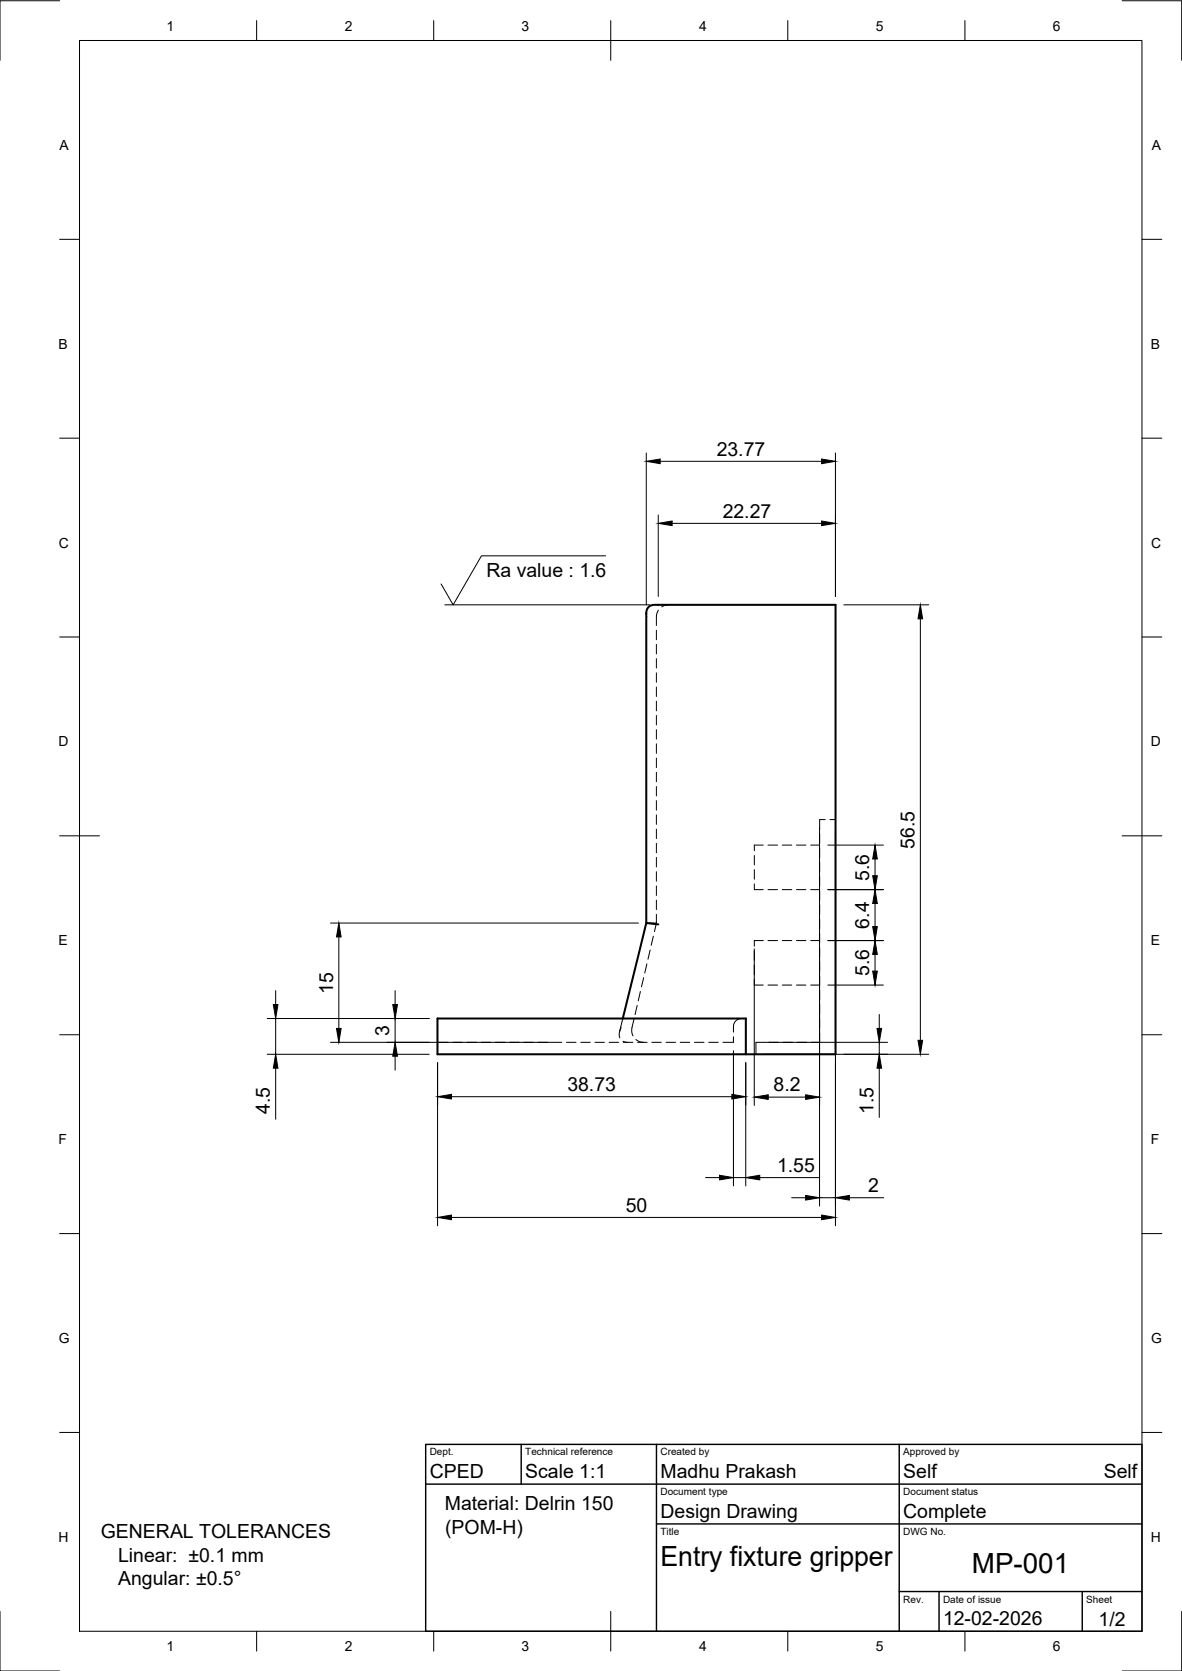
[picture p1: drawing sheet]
<svg xmlns="http://www.w3.org/2000/svg" width="297mm" height="420mm" viewBox="0 0 297 420" stroke-linecap="round" stroke-linejoin="round" font-family="sans-serif">
<!-- layer: Hidden -->
<g fill="none" stroke="#000" stroke-width=".25">
<path d="M162.4 154.2l.1 .9M165 158.5v2.3M165.5 153.4l-.2 .3a6.1 6.1 0 0 0-.3 3.6M168 152.1l-1 .1-.7 .4M165 162v2.4M165 165.6v2.4M165 169.2v2.4M165 172.7v2.4M165 176.3v2.4M165 179.9v2.4M165 183.5v2.3M165 187v2.4"/>
<path d="M165 190.6v2.4M165 194.2v2.4M165 197.8v2.3M165 201.3v2.4M165 204.9v2.4M165 208.5v2.3M165 212v2.4M165 215.6v2.4M165 219.2v2.4M189.6 218.7v2.4M189.6 215.1v2.4M191.8 212.5h-2.2v1.4"/>
<path d="M193 212.5h2.4M196.6 212.5h2.4M200.2 212.5h2.3M203.7 212.5h2.3M206 209.7v2.4M206 213.3v2.3M206 216.8v2.4M207.4 206.1h-1.4v2.4M208.6 206.1h1.4M162.5 232.1h2.5M163.4 238.9l-.6 2.3M164.2 235.4l-.6 2.3"/>
<path d="M165 229.9v2.2l-.5 2.1M165 222.8v2.3M165 226.3v2.4M189.6 222.3v1.4h2.2M189.6 239.1v2.4M191.8 236.5h-2.2v1.4M193 223.7h2.4M193 236.5h2.4M196.6 223.7h2.4M196.6 236.5h2.4M200.2 223.7h2.3M200.2 236.5h2.3"/>
<path d="M203.7 223.7h2.3M203.7 236.5h2.3M206 220.4v2.4M206 224v2.4M206 227.5v2.4M206 231.1v2.4M206 234.7v2.4M206 238.3v2.3M156.1 258.4a2.98 2.98 0 0 0-.3 2.6M156.5 256.1l-.8 3.3M159.3 256.3a6.1 6.1 0 0 0-.5 3.6l.3 .6M160.1 252.8l-.5 2.3"/>
<path d="M160.9 249.3l-.5 2.3M161.8 245.8l-.6 2.3M162.6 242.4l-.6 2.3M186.4 256.1l-.9 .2-.9 .7-.3 .8v1.7M189.6 246.3v1.4h2.2M189.6 242.7v2.4M193 247.7h2.4M196.6 247.7h2.4M200.2 247.7h2.3M203.7 247.7h2.3M206 259.7v2.4h-2.1M206 241.8v2.4"/>
<path d="M206 245.4v2.4M206 249v2.4M206 252.5v2.4M206 256.1v2.4M109.9 262.1h2.7M113.8 262.1h2.4M117.3 262.1h2.4M120.9 262.1h2.4M124.5 262.1h2.4M128.1 262.1h2.4M131.7 262.1h2.3M135.2 262.1h2.4"/>
<path d="M138.8 262.1h2.4M142.4 262.1h2.4M145.9 262.1h2.4M149.5 262.1h2.4M153.1 262.1h2.4M156.5 261.8l1.2 .3M156.7 262.1h2.3M159.8 261.4l1 .5 .9 .2M160.2 262.1h2.4M163.8 262.1h2.4M167.4 262.1h2.4M170.9 262.1h2.4"/>
<path d="M174.5 262.1h2.4M178.1 262.1h2.4M184.3 260.7v1.4h-2.6M192 262.1h-2v3M193.2 262.1h2.4M196.8 262.1h2.4M200.3 262.1h2.4"/>
</g>
<!-- layer: Visible -->
<path d="M162.4 232.1l3 .3M109.9 256.1h77.5v9h-77.5zM156.5 256.1l5.9-24v-78.1l.3-.9a1.99 1.99 0 0 1 1.8-1h45.5v113h-22.6" fill="none" stroke="#000" stroke-width=".51"/>
<!-- layer: BORDER -->
<g fill="none" stroke="#000" stroke-width=".25">
<path d="M15 .2h-15v15M20 10.2h267v400h-267zM64.5 5.2v5M109 5.2v5M153.5 5.2v10M198 5.2v5M242.5 5.2v5M282 .2h15v15M15 60.2h5M287 60.2h5M15 110.2h5M287 110.2h5"/>
<path d="M15 160.2h5M287 160.2h5M15 210.2h10M282 210.2h10M15 260.2h5M287 260.2h5M15 310.2h5M287 310.2h5M15 360.2h5M287 360.2h5M0 405.2v15h15M64.5 410.2v5"/>
<path d="M109 410.2v5M153.5 405.2v10M198 410.2v5M242.5 410.2v5M297 405.2v15h-15"/>
</g>
<!-- layer: TITLEBLOCK -->
<path d="M107 363.2h180v47h-180zM107 373.2h180M131 363.2v10M165 363.2v47M226 363.2v47M165 383.2h122M226 400.2h61M236 400.2v10M272 400.2v10" fill="none" stroke="#000" stroke-width=".36"/>
<!-- layer: FD_Dimensions -->
<g fill="none" stroke="#000" stroke-width=".25">
<path d="M162.4 113.9v38.2M165.9 116h40.6M210 113.9v36.1M165.4 129.5v20.5M168.9 131.6h37.6M212 152.1h21.4M231.3 155.6v106M206 208.2v95.1M208 212.5h14M210 208.2v100M219.9 216v4.2M83.1 232.1h77.3"/>
<path d="M85.2 235.6v23M189.5 238.6v39.4M208 236.5h14M208 223.7h14M219.9 227.2v5.8M219.9 240v4.2M67.2 256.1h40.7M69.3 249.1v3.5M69.3 256.1v9M99.3 249.1v3.5M99.3 256.1v6M208 247.7h14"/>
<path d="M221 255.1v3.5M67.2 265.1h40.7M69.3 268.6v12.8M83.1 262.1h55.6M99.3 265.6v3.5M110 267.2v41M113.5 275.8h70.4M184.3 264.2v34M187.4 267.2v31M192 265.1h41.4M192 262.1h31.1M193.1 275.9h9.4"/>
<path d="M221 262.1v3M221 268.6v12.4M177.3 296.1h3.5M184.3 296.1h3.1M190.9 296.1h15.1M113.5 306.1h93M198.9 301.2h3.6M206 301.2h4M213.4 301.2h8.7"/>
</g>
<g fill="#000" stroke="#000" stroke-width=".25">
<path d="M162.4 116l3.5-.6v1.2zM206.5 115.4l3.5 .6-3.5 .6zM165.4 131.6l3.5-.6v1.2zM206.5 131l3.5 .6-3.5 .6zM231.3 152.1l.6 3.5h-1.2zM219.9 212.5l.6 3.5h-1.2zM85.2 232.1l.5 3.5h-1.1zM219.9 236.5l.6 3.5h-1.2zM219.9 223.7l.6 3.5h-1.2zM219.3 233h1.2l-.6 3.5zM219.3 220.2h1.2l-.6 3.5zM68.7 252.6h1.1l-.5 3.5z"/>
<path d="M84.6 258.6h1.1l-.5 3.5zM98.7 252.6h1.2l-.6 3.5zM219.3 244.2h1.2l-.6 3.5zM220.4 258.6h1.2l-.6 3.5zM69.3 265.1l.5 3.5h-1.1zM99.3 262.1l.6 3.5h-1.2zM110 275.8l3.5-.6v1.1zM183.9 275.2l3.5 .6-3.5 .5zM189.5 275.9l3.6-.6v1.1zM202.5 275.3l3.5 .6-3.5 .5zM221 265.1l.6 3.5h-1.2zM230.7 261.6h1.2l-.6 3.5z"/>
<path d="M180.8 295.5l3.5 .6-3.5 .6zM187.4 296.1l3.5-.6v1.2zM110 306.1l3.5-.6v1.2zM202.5 300.6l3.5 .6-3.5 .6zM206.5 305.5l3.5 .6-3.5 .6zM210 301.2l3.4-.6v1.2z"/>
</g>
<path d="M152.2 139.8h-31.2l-7.1 12.3-3.1-5.3M111.8 152.1h51.5" fill="none" stroke="#000" stroke-width=".25"/>
<g font-size="7">
<text x="166" y="393.7">Entry fixture gripper</text>
<text x="244.2" y="395.4">MP-001</text>
</g>
<g font-size="4.9">
<text x="180.1" y="114.5">23.77</text>
<text x="181.6" y="130.2">22.27</text>
<text x="122.2" y="145">Ra value : 1.6</text>
<text x="229.8" y="213.4" transform="rotate(-90 229.8 213.4)">56.5</text>
<text x="218.4" y="221.5" transform="rotate(-90 218.4 221.5)">5.6</text>
<text x="218.4" y="233.5" transform="rotate(-90 218.4 233.5)">6.4</text>
<text x="218.4" y="245.5" transform="rotate(-90 218.4 245.5)">5.6</text>
<text x="83.7" y="250" transform="rotate(-90 83.7 250)">15</text>
<text x="97.8" y="260.4" transform="rotate(-90 97.8 260.4)">3</text>
<text x="142.6" y="274.3">38.73</text>
<text x="194.4" y="274.4">8.2</text>
<text x="67.8" y="280.1" transform="rotate(-90 67.8 280.1)">4.5</text>
<text x="219.5" y="280.1" transform="rotate(-90 219.5 280.1)">1.5</text>
<text x="195.3" y="294.6">1.55</text>
<text x="218.2" y="299.8">2</text>
<text x="157.2" y="304.7">50</text>
<text x="108" y="371.7">CPED</text>
<text x="132" y="371.7">Scale 1:1</text>
<text x="166" y="371.7">Madhu Prakash</text>
<text x="227" y="371.7">Self</text>
<text x="277.4" y="371.7">Self</text>
<text x="111.8" y="379.8">Material: Delrin 150</text>
<text x="166" y="381.7">Design Drawing</text>
<text x="227" y="381.7">Complete</text>
<text x="25.3" y="386.8">GENERAL TOLERANCES</text>
<text x="111.9" y="385.7">(POM-H)</text>
<text x="29.7" y="392.7">Linear: ±0.1 mm</text>
<text x="29.7" y="398.5">Angular: ±0.5°</text>
<text x="237" y="408.7">12-02-2026</text>
<text x="276.1" y="408.8">1/2</text>
</g>
<g font-size="3.5">
<text x="41.9" y="7.7">1</text>
<text x="86.6" y="7.7">2</text>
<text x="131.1" y="7.7">3</text>
<text x="175.7" y="7.7">4</text>
<text x="220.1" y="7.7">5</text>
<text x="264.6" y="7.7">6</text>
<text x="15" y="37.7">A</text>
<text x="289.5" y="37.7">A</text>
<text x="14.7" y="87.7">B</text>
<text x="289.2" y="87.7">B</text>
<text x="14.8" y="137.7">C</text>
<text x="289.3" y="137.7">C</text>
<text x="14.7" y="187.7">D</text>
<text x="289.2" y="187.7">D</text>
<text x="14.7" y="237.7">E</text>
<text x="289.2" y="237.7">E</text>
<text x="14.7" y="287.7">F</text>
<text x="289.2" y="287.7">F</text>
<text x="14.8" y="337.7">G</text>
<text x="289.3" y="337.7">G</text>
<text x="14.7" y="387.7">H</text>
<text x="289.2" y="387.7">H</text>
<text x="41.9" y="415.2">1</text>
<text x="86.6" y="415.2">2</text>
<text x="131.1" y="415.2">3</text>
<text x="175.7" y="415.2">4</text>
<text x="220.1" y="415.2">5</text>
<text x="264.6" y="415.2">6</text>
</g>
<g font-size="2.5">
<text x="108" y="366">Dept.</text>
<text x="132" y="366">Technical reference</text>
<text x="166" y="366">Created by</text>
<text x="227" y="366">Approved by</text>
<text x="166" y="376">Document type</text>
<text x="227" y="376">Document status</text>
<text x="166" y="386">Title</text>
<text x="227" y="386">DWG No.</text>
<text x="227" y="403">Rev.</text>
<text x="237" y="403">Date of issue</text>
<text x="273" y="403">Sheet</text>
</g>
</svg>
